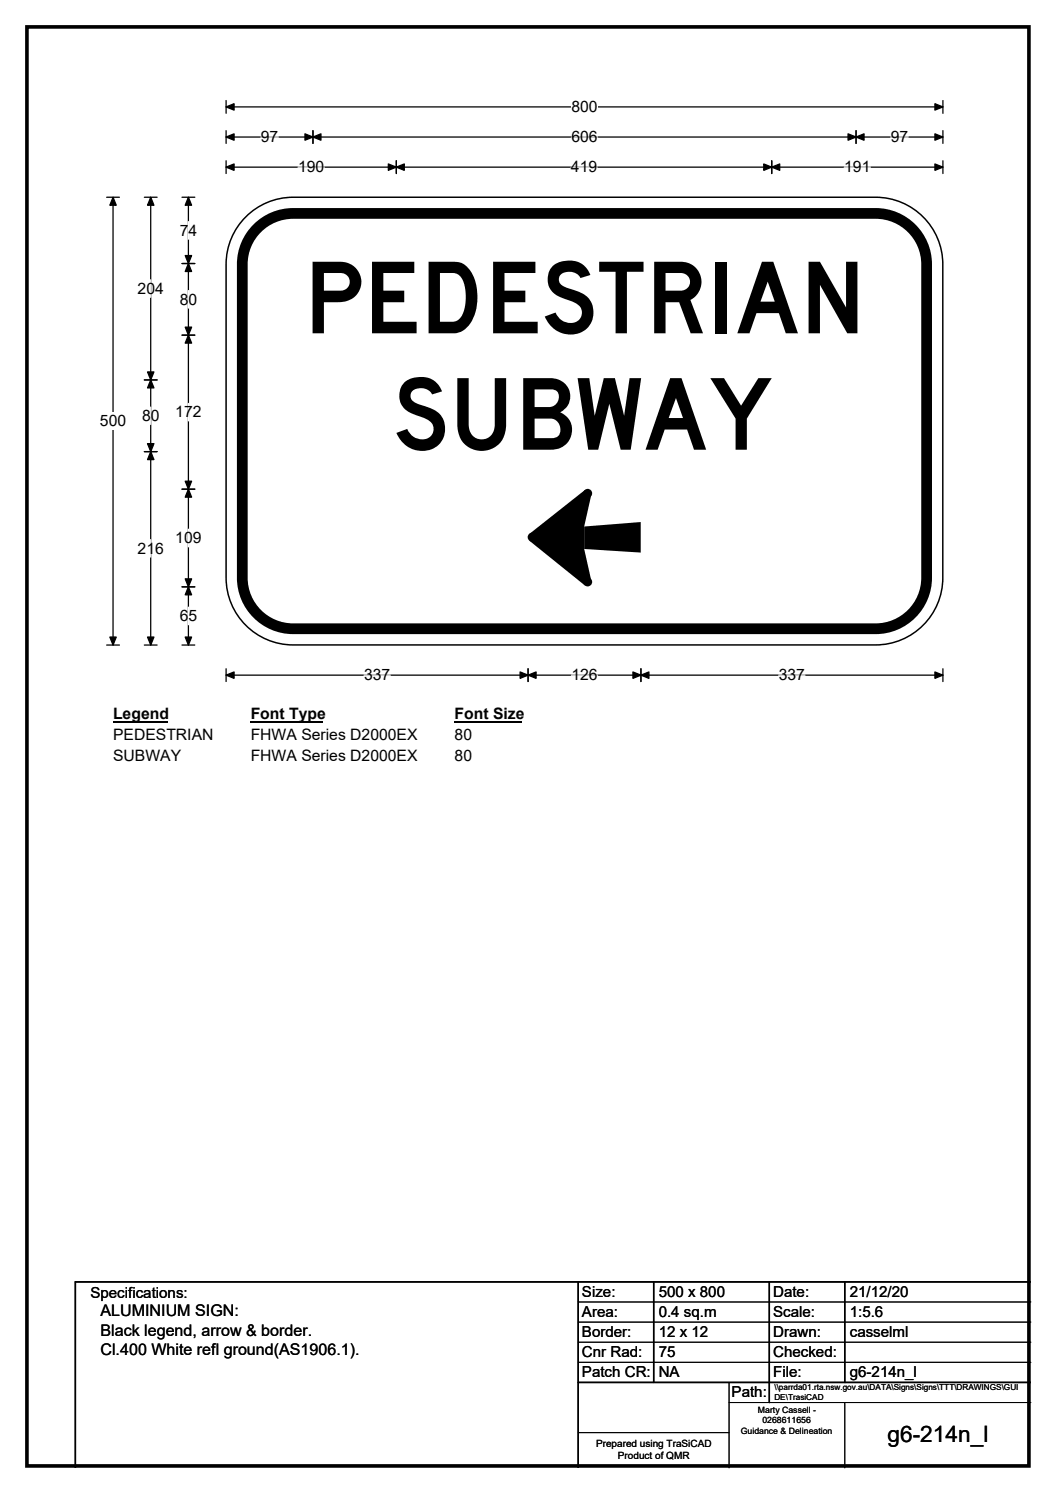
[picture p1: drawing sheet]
<svg xmlns="http://www.w3.org/2000/svg" width="210mm" height="297mm" viewBox="0 0 210 297" stroke-linecap="round" stroke-linejoin="round" font-family="sans-serif">
<path d="M5.4 5.4h199.2v286.3h-199.2z" fill="none" stroke="#000" stroke-width=".72"/>
<path d="M45 21.3h142.5M45 20v2.5M187.5 20v2.5" fill="none" stroke="#000" stroke-width=".25"/>
<path d="M45 21.3l1.5-.7v1.3zM185.9 20.6l1.6 .7-1.6 .6z" fill="#000" stroke="#000" stroke-width=".25"/>
<path d="M113.6 19.5h5.2v3.5h-5.2z" fill="#fff"/>
<g fill="none" stroke="#000" stroke-width=".25">
<path d="M21.2 39.2h2.5M22.5 39.2v89.1M45 27.3h142.5M45 26v2.5M45 32v2.5M45 33.3h142.5M62.2 26v2.5M78.8 32v2.5M153.5 32v2.5M170.2 26v2.5M187.5 26v2.5M187.5 32v2.5"/>
<path d="M21.2 128.3h2.5M45 133.1v2.5M45 134.3h142.5M105 133.1v2.5M127.4 133.1v2.5M187.5 133.1v2.5"/>
</g>
<g fill="#000" stroke="#000" stroke-width=".25">
<path d="M22.5 39.2l.6 1.6h-1.3zM45 27.3l1.5-.7v1.3zM45 33.3l1.5-.7v1.3zM62.2 27.3l1.6-.7v1.3zM60.6 26.6l1.6 .7-1.6 .6zM78.8 33.3l1.6-.7v1.3zM77.2 32.6l1.6 .7-1.6 .6zM151.9 32.6l1.6 .7-1.6 .6zM153.5 33.3l1.5-.7v1.3zM168.6 26.6l1.6 .7-1.6 .6zM170.2 27.3l1.6-.7v1.3zM185.9 26.6l1.6 .7-1.6 .6z"/>
<path d="M185.9 32.6l1.6 .7-1.6 .6zM21.8 126.7h1.3l-.6 1.6zM45 134.3l1.5-.6v1.3zM105 134.3l1.6-.6v1.3zM103.4 133.7l1.6 .6-1.6 .7zM125.9 133.7l1.5 .6-1.5 .7zM127.4 134.3l1.6-.6v1.3zM185.9 133.7l1.6 .6-1.6 .7z"/>
</g>
<path d="M51.9 27.3h3.4M59.3 33.3h5.2M113.5 33.3h5.2M113.6 27.3h5.2M167.9 33.3h5.2M177.1 27.3h3.5M72.4 134.3h5.2M113.6 134.3h5.2M154.9 134.3h5.2" fill="none" stroke="#fff" stroke-width=".25"/>
<path d="M19.9 82h5.2v3.5h-5.2z" fill="#fff"/>
<path d="M28.7 39.2h2.5M30 39.2v89.1M36.2 39.2h2.5M37.5 39.2v89.1M36.2 52.4h2.5M28.7 75.6h2.5M36.2 66.7h2.5M28.7 89.9h2.5M36.2 97.3h2.5M36.2 116.8h2.5M28.7 128.3h2.5M36.2 128.3h2.5" fill="none" stroke="#000" stroke-width=".25"/>
<g fill="#000" stroke="#000" stroke-width=".25">
<path d="M30 39.2l.6 1.6h-1.3zM37.5 39.2l.6 1.6h-1.3zM37.5 52.4l.6 1.6h-1.3zM36.8 50.8h1.3l-.6 1.6zM30 75.6l.6 1.6h-1.3zM29.3 74h1.3l-.6 1.6zM36.8 65.1h1.3l-.6 1.6zM37.5 66.7l.6 1.6h-1.3zM29.3 88.3h1.3l-.6 1.6zM30 89.9l.6 1.5h-1.3zM36.8 95.7h1.3l-.6 1.6zM37.5 97.3l.6 1.6h-1.3z"/>
<path d="M36.8 115.2h1.3l-.6 1.6zM37.5 116.8l.6 1.5h-1.3zM29.3 126.7h1.3l-.6 1.6zM36.8 126.7h1.3l-.6 1.6z"/>
</g>
<path d="M30 55.7v3.5M37.5 44.1v3.5M37.5 57.8v3.5M30 81v3.5M37.5 80.3v3.4M30 107.4v3.4M37.5 105.3v3.5M37.5 120.8v3.5" fill="none" stroke="#fff" stroke-width=".25"/>
<path d="M22.5 140.3h10.7v3.5h-10.7z" fill="#fff"/>
<path d="M22.5 143.6h10.7" fill="none" stroke="#000" stroke-width=".32"/>
<path d="M49.8 140.3h14.5v3.5h-14.5z" fill="#fff"/>
<path d="M49.8 143.6h14.5" fill="none" stroke="#000" stroke-width=".32"/>
<path d="M90.4 140.3h13.5v3.5h-13.5z" fill="#fff"/>
<path d="M90.4 143.6h13.5" fill="none" stroke="#000" stroke-width=".32"/>
<g fill="#fff">
<path d="M22.5 144.5h19.9v3.5h-19.9z"/>
<path d="M49.8 144.5h33.1v3.5h-33.1z"/>
<path d="M90.4 144.5h3.5v3.5h-3.5z"/>
<path d="M22.5 148.7h13.4v3.5h-13.4z"/>
<path d="M49.8 148.7h33.1v3.5h-33.1z"/>
<path d="M90.4 148.7h3.5v3.5h-3.5z"/>
</g>
<path d="M48.4 43.6a13.3 13.3 0 0 1 9.9-4.4h115.8a13.4 13.4 0 0 1 13.4 13.4v62.3a13.4 13.4 0 0 1-13.4 13.4h-115.8a13.4 13.4 0 0 1-13.3-13.4v-62.3a13.3 13.3 0 0 1 3.4-9z" fill-rule="evenodd" fill="#fff" stroke="#fff" stroke-width=".2"/>
<path d="M51.6 45a10.1 10.1 0 0 1 6.7-2.5h115.8a10.1 10.1 0 0 1 10.2 10.1v62.3a10.2 10.2 0 0 1-10.2 10.2h-115.8a10.1 10.1 0 0 1-10.1-10.2v-62.3a10.1 10.1 0 0 1 3.4-7.6z" fill="none" stroke="#000" stroke-width="2.1"/>
<path d="M48.4 43.6a13.3 13.3 0 0 1 9.9-4.4h115.8a13.4 13.4 0 0 1 13.4 13.4v62.3a13.4 13.4 0 0 1-13.4 13.4h-115.8a13.4 13.4 0 0 1-13.3-13.4v-62.3a13.3 13.3 0 0 1 3.4-9zM115 255v37M130 255v20M153 255v24M168 255v20M205 255h-190v37M115 275h90" fill="none" stroke="#000" stroke-width=".3"/>
<g fill="#000">
<path d="M116.2 104.8l11.2-.9v6l-11.2-.7z"/>
<path d="M105.3 106.2l11.1-8.7 1.2 .8-1.4 6.5v4.4l1.4 6.4-1.2 .9-11.1-8.9z" fill-rule="evenodd"/>
<circle cx="116.9" cy="98.1" r=".89"/>
<circle cx="105.8" cy="106.9" r=".89"/>
<circle cx="116.9" cy="115.8" r=".89"/>
</g>
<path d="M115 259h90M115 263h90M115 267h90M115 271h90M145 279h60M145 275v17M168 279v13M115 285h30" fill="none" stroke="#000" stroke-width=".2"/>
<g font-size="19.8">
<text x="60.5" y="66.3">PEDESTRIAN</text>
<text x="78.1" y="89.5">SUBWAY</text>
</g>
<text font-size="4.5" x="176.5" y="286.9">g6-214n_l</text>
<g font-size="3.2">
<text x="20" y="261.9">ALUMINIUM SIGN:</text>
<text x="20" y="265.7">Black legend, arrow &amp; border.</text>
<text x="20" y="269.6">Cl.400 White refl ground(AS1906.1).</text>
</g>
<g font-size="3.1">
<text x="113.6" y="22.3">800</text>
<text x="51.9" y="28.3">97</text>
<text x="113.6" y="28.3">606</text>
<text x="177.1" y="28.3">97</text>
<text x="59.3" y="34.3">190</text>
<text x="113.5" y="34.3">419</text>
<text x="167.9" y="34.3">191</text>
<text x="35.7" y="46.9">74</text>
<text x="27.4" y="58.5">204</text>
<text x="35.7" y="60.6">80</text>
<text x="28.2" y="83.8">80</text>
<text x="34.9" y="83.1">172</text>
<text x="19.9" y="84.8">500</text>
<text x="27.4" y="110.2">216</text>
<text x="34.9" y="108.1">109</text>
<text x="35.7" y="123.6">65</text>
<text x="72.4" y="135.4">337</text>
<text x="113.6" y="135.4">126</text>
<text x="154.9" y="135.4">337</text>
<text x="22.5" y="143.1">Legend</text>
<text x="49.8" y="143.1">Font Type</text>
<text x="90.4" y="143.1">Font Size</text>
<text x="22.5" y="147.3">PEDESTRIAN</text>
<text x="49.8" y="147.3">FHWA Series D2000EX</text>
<text x="90.4" y="147.3">80</text>
<text x="22.5" y="151.5">SUBWAY</text>
<text x="49.8" y="151.5">FHWA Series D2000EX</text>
<text x="90.4" y="151.5">80</text>
</g>
<g font-size="3">
<text x="115.7" y="258">Size:</text>
<text x="131" y="258">500 x 800</text>
<text x="153.7" y="258">Date:</text>
<text x="169" y="258">21/12/20</text>
<text x="18" y="258.2">Specifications:</text>
<text x="115.7" y="262">Area:</text>
<text x="131" y="262">0.4 sq.m</text>
<text x="153.7" y="262">Scale:</text>
<text x="169" y="262">1:5.6</text>
<text x="115.7" y="266">Border:</text>
<text x="115.7" y="270">Cnr Rad:</text>
<text x="131" y="266">12 x 12</text>
<text x="131" y="270">75</text>
<text x="153.7" y="266">Drawn:</text>
<text x="153.7" y="270">Checked:</text>
<text x="169" y="266">casselml</text>
<text x="115.7" y="274">Patch CR:</text>
<text x="131" y="274">NA</text>
<text x="153.7" y="274">File:</text>
<text x="169" y="274">g6-214n_l</text>
<text x="145.5" y="278">Path:</text>
</g>
<g font-size="2">
<text x="118.5" y="287.8">Prepared using TraSiCAD</text>
<text x="122.9" y="290.2">Product of QMR</text>
</g>
<g font-size="1.7">
<text x="150.7" y="281.1">Marty Cassell -</text>
<text x="147.3" y="285.2">Guidance &amp; Delineation</text>
<text x="151.6" y="283.1">0268611656</text>
</g>
<g font-size="1.6">
<text x="154" y="276.6">\\parrda01.rta.nsw.gov.au\DATA\Signs\Signs\TTT\DRAWINGS\GUI</text>
<text x="154" y="278.5">DE\TrasiCAD</text>
</g>
</svg>
